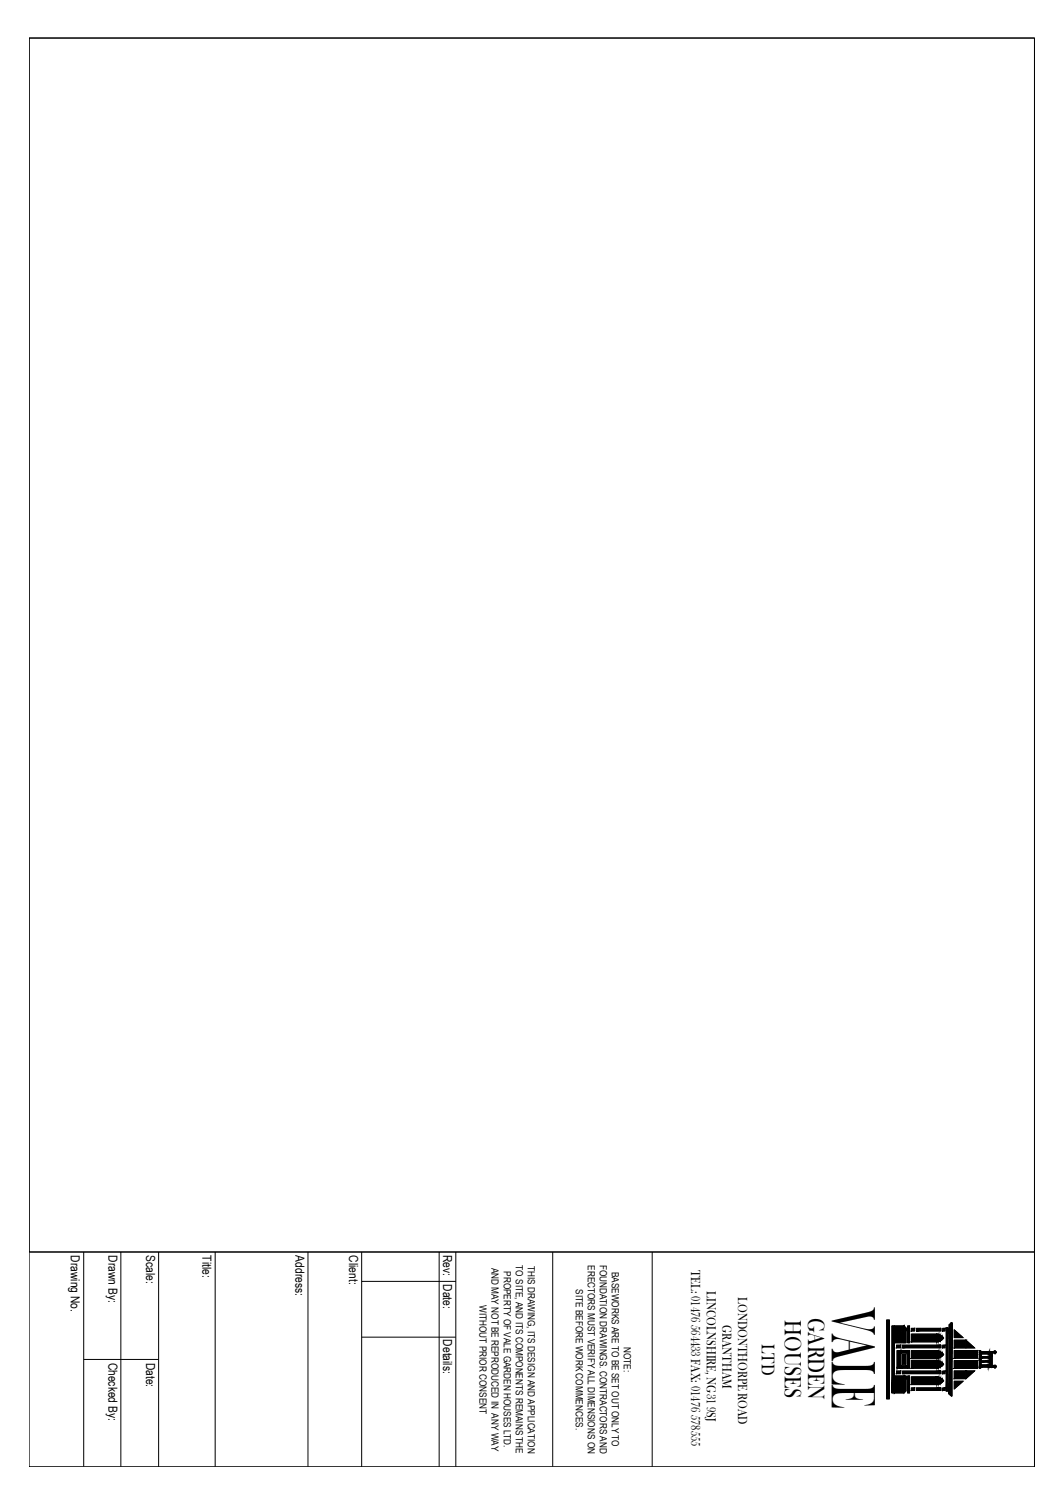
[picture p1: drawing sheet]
<svg xmlns="http://www.w3.org/2000/svg" width="297mm" height="420mm" viewBox="0 0 297 420" stroke-linecap="round" stroke-linejoin="round" font-family="sans-serif">
<!-- layer: 01 - Title Block -->
<g fill="none" stroke="#000" stroke-width=".28">
<path d="M8.1 10.6h280.7v339.2h-280.7zM8.1 10.6h280.7v399.1h-280.7zM8.1 349.8h280.7M23.4 349.8v59.9M33.7 349.8v59.9M44.3 349.8v59.9M60.1 349.8v59.9M86 349.8v59.9M101 349.8v59.9M101 358h26.3M122.6 349.8v59.9M127.3 349.8v59.9"/>
<path d="M154.3 349.8v59.9M182.1 349.8v59.9M23.4 379.8h20.9M101 373.5h26.3M247.5 368.8h.8v22h-.8zM249 370.4h3.4l.5 .6v4.1h-3.2v9.3h3.2v4.2l-.5 .5h-3.4zM250.3 375.8h1.1v.7h-1.1zM250.4 377.3h3.5v4.9h-3.5zM251.5 378h1.8v3.6h-1.8zM251.9 375.8h10.8v.7h-10.8zM251.9 378.4h1v2.7h-1zM253.4 370.4h.5v4.7h-.5z"/>
<path d="M254.4 371.1h.9v.7h-.9zM254.4 377.3h7.2l1.2 .5 .7 .6-.7 .6-1.2 .5h-7.2zM255.8 371.1h6.9v.7h-6.9zM263.2 375.8h.6v.7h-.6zM263.2 371.1h.6v.7h-.6zM263.5 373.8l-.7-.6-1.2-.5h-7.2v2.2h7.2l.9-.3 1-.8M264.2 370.9h.4v17.7h-.4zM265.3 369.8v.2h-.3v19.5h.3v.2M265.6 369.5l-.3 .3M265.6 369.5h.2v20.5h-.2M266.4 377.3h6.5v2.1h-6.5zM266.4 374.4h3.3l2.4 2.2h-5.7z"/>
<path d="M266.4 371.5l2.5 2.2h-2.5zM273.4 377.3h.4v.3h3.5v.4h-.3v3.6h.3v.3h-3.5v.3h-.4zM273.4 377.6v.4M275.9 378.2l.7 .4-.7 .4h-2.1v-.8h2.1M250.3 383h1.1v.8h-1.1zM251.9 383h10.8v.8h-10.8zM253.4 384.4h.5v4.7h-.5zM254.4 387.7h.9v.8h-.9zM255.8 387.7h6.9v.8h-6.9zM263.2 383h.6v.8h-.6zM263.2 387.7h.6v.8h-.6zM263.5 385.7l-1-.8-.9-.3h-7.2v2.2h7.2l1.2-.5 .7-.6"/>
<path d="M263.5 381.1l-.7 .6-1.2 .5M263.5 381.1l-.7-.6-1.2-.5h-7.2v2.2h7.2M265.3 389.7l.3 .3M266.4 385.9h2.5l-2.5 2.1zM266.4 380.1h6.5v2.2h-6.5zM266.4 383h5.7l-2.4 2.1h-3.3zM273.4 381.6v.3M273.8 380.5h2.1l.7 .4-.7 .4h-2.1zM275.9 380.1l.7-.3-.7-.4h-2.1v.8h2.1"/>
<circle cx="277.8" cy="377.8" r=".28"/>
<circle cx="277.8" cy="381.7" r=".28"/>
</g>
<g fill="#000" stroke="#000" stroke-width=".28">
<path d="M263.1 373.4l.3 .4-.3 .4zM263.1 378l.3 .4-.3 .4zM266.4 371.5l2.5 2.2h-2.5zM269.7 374.4l2.4 2.2h-2.4zM277.5 377.7v.2zM278 377.7v.2zM263.1 385.3l.3 .4-.3 .4zM263.1 380.7l.3 .4-.3 .5zM266.4 385.9h2.5l-2.5 2.1zM269.7 383h2.4l-2.4 2.1zM277.5 381.7v.1zM278 381.7v.1z"/>
<path d="M250.3 376.5h1.1v-.7zM250.3 375.8h1.1l-1.1 .7z"/>
<path d="M252.4 370.4l-2.7 4.7h2.7zM249.7 370.4h2.7l-2.7 4.7z"/>
<path d="M252.9 371l-.5 4.1h.5zM252.4 370.4l.5 .6-.5 4.1z"/>
<path d="M251.5 378h1.8v-.7zM251.5 377.3h1.8l-1.8 .7z"/>
<path d="M253.9 370.4l-.5 4.7h.5zM253.4 370.4h.5l-.5 4.7z"/>
<path d="M254.4 371.8h.9v-.7zM254.4 371.1h.9l-.9 .7z"/>
<path d="M254.4 374.9h7.2v-2.2zM254.4 372.7h7.2l-7.2 2.2z"/>
<path d="M254.4 379.5h7.2v-2.2zM254.4 377.3h7.2l-7.2 2.2z"/>
<path d="M262.1 372.8l-.5 2.1 .5-.2zM261.6 372.7l.5 .1-.5 2.1z"/>
<path d="M262.1 377.4l-.5 2.1 .5-.2zM261.6 377.3l.5 .1-.5 2.1z"/>
<path d="M262.6 373.1l-.5 1.6 .5-.2zM262.1 372.8l.5 .3-.5 1.6z"/>
<path d="M262.6 377.7l-.5 1.6 .5-.2zM262.1 377.4l.5 .3-.5 1.6z"/>
<path d="M251.9 376.5h10.8v-.7zM251.9 375.8h10.8l-10.8 .7z"/>
<path d="M255.8 371.8h6.9v-.7zM255.8 371.1h6.9l-6.9 .7z"/>
<path d="M263.1 373.4l-.5 1.1 .5-.3zM262.6 373.1l.5 .3-.5 1.1z"/>
<path d="M263.1 378l-.5 1.1 .5-.3zM262.6 377.7l.5 .3-.5 1.1z"/>
<path d="M263.8 371.1l-.6 .7h.6zM263.2 371.1h.6l-.6 .7z"/>
<path d="M263.8 375.8l-.6 .7h.6zM263.2 375.8h.6l-.6 .7z"/>
<path d="M266.4 376.6h3.3v-2.2zM266.4 374.4h3.3l-3.3 2.2z"/>
<path d="M266.4 379.4h6.5v-2.1zM266.4 377.3h6.5l-6.5 2.1z"/>
<path d="M273.8 379.4h2.1v-.4zM273.8 379h2.1l-2.1 .4z"/>
<path d="M273.8 378.2h2.1v-.6zM273.8 377.6h2.1l-2.1 .6z"/>
<path d="M276.1 378.9l-.2 .5h.2zM275.9 379l.2-.1-.2 .5z"/>
<path d="M276.1 377.6l-.2 .6 .2 .1zM275.9 377.6h.2l-.2 .6z"/>
<path d="M276.3 378.8l-.2 .6 .2 .1zM276.1 378.9l.2-.1-.2 .6z"/>
<path d="M276.3 377.6l-.2 .7 .2 .1zM276.1 377.6h.2l-.2 .7z"/>
<path d="M276.4 378.8v.8zM276.3 378.8h.1l-.1 .7z"/>
<path d="M276.4 377.6v.9zM276.3 377.6v.8z"/>
<path d="M276.5 378.6v1.2zM276.5 378.6l-.1 1z"/>
<path d="M276.5 377.6v1zM276.4 377.6v.9z"/>
<path d="M277.3 377.6l-.3 .4h.3zM277 377.6h.3l-.3 .4z"/>
<path d="M277.5 377.6v.4zM277.5 377.6v.3z"/>
<path d="M277.5 377.7v.2zM277.5 377.7v.2z"/>
<path d="M277.5 377.6v.4zM277.5 377.6v.4z"/>
<path d="M277.6 377.5v.5zM277.6 377.5l-.1 .5z"/>
<path d="M277.7 377.5v.6zM277.6 377.5v.5z"/>
<path d="M277.7 377.5v.6zM277.7 377.5v.6z"/>
<path d="M277.7 377.5v.6zM277.7 377.5v.6z"/>
<path d="M277.8 377.5l-.1 .6zM277.7 377.5v.6z"/>
<path d="M277.9 377.5l-.1 .6zM277.8 377.5v.6z"/>
<path d="M277.9 377.5v.6zM277.9 377.5v.6z"/>
<path d="M278 377.6l-.1 .4zM277.9 377.5v.5z"/>
<path d="M278 377.7v.3zM278 377.6v.4z"/>
<path d="M278 377.6v.4zM278 377.6v.4z"/>
<path d="M278 377.7v.2zM278 377.7v.2z"/>
<path d="M248.3 368.8l-.8 22h.8zM247.5 368.8h.8l-.8 22z"/>
<path d="M249.7 370.4l-.7 18.7h.7zM249 370.4h.7l-.7 18.7z"/>
<path d="M250.3 383.8h1.1v-.8zM250.3 383h1.1l-1.1 .8z"/>
<path d="M251.5 377.3l-1.1 4.9h1.1zM250.4 377.3h1.1l-1.1 4.9z"/>
<path d="M252.4 384.4l-2.7 4.7h2.7zM249.7 384.4h2.7l-2.7 4.7z"/>
<path d="M252.9 378.4l-1 2.7h1zM251.9 378.4h1l-1 2.7z"/>
<path d="M252.9 384.4l-.5 4.7 .5-.5zM252.4 384.4h.5l-.5 4.7z"/>
<path d="M251.5 382.2h1.8v-.6zM251.5 381.6h1.8l-1.8 .6z"/>
<path d="M253.9 384.4l-.5 4.7h.5zM253.4 384.4h.5l-.5 4.7z"/>
<path d="M253.9 377.3l-.6 4.9h.6zM253.3 377.3h.6l-.6 4.9z"/>
<path d="M254.4 388.5h.9v-.8zM254.4 387.7h.9l-.9 .8z"/>
<path d="M254.4 386.8h7.2v-2.2zM254.4 384.6h7.2l-7.2 2.2z"/>
<path d="M254.4 382.2h7.2v-2.2zM254.4 380h7.2l-7.2 2.2z"/>
<path d="M262.1 384.8l-.5 2 .5-.1zM261.6 384.6l.5 .2-.5 2z"/>
<path d="M262.1 380.2l-.5 2 .5-.1zM261.6 380l.5 .2-.5 2z"/>
<path d="M262.6 385l-.5 1.7 .5-.2zM262.1 384.8l.5 .2-.5 1.7z"/>
<path d="M262.6 380.4l-.5 1.7 .5-.3zM262.1 380.2l.5 .2-.5 1.7z"/>
<path d="M255.8 388.5h6.9v-.8zM255.8 387.7h6.9l-6.9 .8z"/>
<path d="M251.9 383.8h10.8v-.8zM251.9 383h10.8l-10.8 .8z"/>
<path d="M263.1 385.3l-.5 1.2 .5-.4zM262.6 385l.5 .3-.5 1.2z"/>
<path d="M263.1 380.7l-.5 1.1 .5-.2zM262.6 380.4l.5 .3-.5 1.1z"/>
<path d="M263.8 387.7l-.6 .8h.6zM263.2 387.7h.6l-.6 .8z"/>
<path d="M263.8 383l-.6 .8h.6zM263.2 383h.6l-.6 .8z"/>
<path d="M264.6 370.9l-.4 17.7h.4zM264.2 370.9h.4l-.4 17.7z"/>
<path d="M265.3 370l-.3 19.5h.3zM265 370h.3l-.3 19.5z"/>
<path d="M265.3 369.8v19.9zM265.3 369.8v19.9z"/>
<path d="M265.3 369.8v19.9zM265.3 369.8v19.9z"/>
<path d="M265.4 369.8l-.1 19.9zM265.4 369.8l-.1 19.9z"/>
<path d="M265.4 369.8v20zM265.4 369.8v19.9z"/>
<path d="M265.5 369.7v20.1zM265.5 369.7l-.1 20.1z"/>
<path d="M265.5 369.7v20.2zM265.5 369.7v20.1z"/>
<path d="M265.5 369.7v20.1zM265.5 369.7v20.1z"/>
<path d="M265.6 369.5v20.5zM265.6 369.5v20.4z"/>
<path d="M265.6 369.6v20.3zM265.6 369.6l-.1 20.3z"/>
<path d="M265.8 369.5l-.2 20.5h.2zM265.6 369.5h.2l-.2 20.5z"/>
<path d="M266.4 385.1h3.3v-2.1zM266.4 383h3.3l-3.3 2.1z"/>
<path d="M266.4 382.3h6.5v-2.2zM266.4 380.1h6.5l-6.5 2.2z"/>
<path d="M273.8 377.3l-.4 4.9h.4zM273.4 377.3h.4l-.4 4.9z"/>
<path d="M273.8 377.6v4.3zM273.8 377.6v4.3z"/>
<path d="M273.8 381.9h2.1v-.6zM273.8 381.3h2.1l-2.1 .6z"/>
<path d="M273.8 380.5h2.1v-.3zM273.8 380.2h2.1l-2.1 .3z"/>
<path d="M276.1 380.1l-.2 .4 .2 .1zM275.9 380.2l.2-.1-.2 .4z"/>
<path d="M276.1 381.3l-.2 .6h.2zM275.9 381.3h.2l-.2 .6z"/>
<path d="M276.3 381.2l-.2 .7h.2zM276.1 381.3l.2-.1-.2 .7z"/>
<path d="M276.3 380l-.2 .6 .2 .1zM276.1 380.1l.2-.1-.2 .6z"/>
<path d="M276.4 381l-.1 .9zM276.4 381l-.1 .9z"/>
<path d="M276.4 379.9v.9zM276.3 380l.1-.1-.1 .8z"/>
<path d="M276.5 380.9l-.1 1zM276.5 380.9l-.1 1z"/>
<path d="M276.5 379.8v1.1zM276.5 379.8l-.1 1z"/>
<path d="M277 377.6l-.5 4.3h.5zM276.5 377.6h.5l-.5 4.3z"/>
<path d="M277.3 381.6l-.3 .3h.3zM277 381.6h.3l-.3 .3z"/>
<path d="M277.5 381.6v.3zM277.5 381.6v.3z"/>
<path d="M277.5 381.6v.3zM277.5 381.6v.2z"/>
<path d="M277.5 381.5v.5zM277.5 381.5v.4z"/>
<path d="M277.6 381.5v.5zM277.5 381.5v.5z"/>
<path d="M277.7 381.5l-.1 .5zM277.6 381.5v.5z"/>
<path d="M277.7 381.5v.5zM277.7 381.5v.5z"/>
<path d="M277.7 381.5v.6zM277.7 381.5v.5z"/>
<path d="M277.8 381.5l-.1 .6zM277.7 381.5v.6z"/>
<path d="M277.9 381.5l-.1 .5zM277.8 381.5v.5z"/>
<path d="M277.9 381.5v.5zM277.9 381.5v.5z"/>
<path d="M278 381.5l-.1 .5zM277.9 381.5v.5z"/>
<path d="M278 381.6v.3zM278 381.6v.3z"/>
<path d="M278 381.6v.4zM278 381.5v.5z"/>
<path d="M278 381.7v.2zM278 381.6v.3z"/>
</g>
<text font-size="18" x="232.2" y="365.3" transform="rotate(90 232.2 365.3)">VALE</text>
<g font-size="6.8">
<text x="219.1" y="368.8" transform="rotate(90 219.1 368.8)">HOUSES</text>
<text x="225.6" y="368.1" transform="rotate(90 225.6 368.1)">GARDEN</text>
</g>
<text font-size="5.3" x="212.6" y="375.5" transform="rotate(90 212.6 375.5)">LTD</text>
<g font-size="3.8">
<text x="192.9" y="354.8" transform="rotate(90 192.9 354.8)">TEL: 01476 564433 FAX: 01476 578555</text>
<text x="197.3" y="360.7" transform="rotate(90 197.3 360.7)">LINCOLNSHIRE, NG31 9SJ</text>
<text x="206.1" y="362.5" transform="rotate(90 206.1 362.5)">LONDONTHORPE ROAD</text>
<text x="201.7" y="370.1" transform="rotate(90 201.7 370.1)">GRANTHAM</text>
</g>
<g font-size="3.5">
<text x="19.8" y="350.7" transform="rotate(90 19.8 350.7)">Drawing No.</text>
<text x="30.3" y="350.7" transform="rotate(90 30.3 350.7)">Drawn By:</text>
<text x="40.8" y="350.7" transform="rotate(90 40.8 350.7)">Scale:</text>
<text x="56.6" y="350.7" transform="rotate(90 56.6 350.7)">Title:</text>
<text x="82.5" y="350.7" transform="rotate(90 82.5 350.7)">Address:</text>
<text x="97.5" y="350.7" transform="rotate(90 97.5 350.7)">Client:</text>
<text x="123.7" y="350.5" transform="rotate(90 123.7 350.5)">Rev:</text>
<text x="123.7" y="358.8" transform="rotate(90 123.7 358.8)">Date:</text>
<text x="123.7" y="374.2" transform="rotate(90 123.7 374.2)">Details:</text>
<text x="30.3" y="380.7" transform="rotate(90 30.3 380.7)">Checked By:</text>
<text x="40.8" y="380.7" transform="rotate(90 40.8 380.7)">Date:</text>
</g>
<g font-size="2.8">
<text x="144" y="353.5" transform="rotate(90 144 353.5)">TO SITE, AND ITS COMPONENTS REMAINS THE</text>
<text x="147.4" y="353.6" transform="rotate(90 147.4 353.6)">THIS DRAWING, ITS DESIGN AND APPLICATION</text>
<text x="164.1" y="353.4" transform="rotate(90 164.1 353.4)">ERECTORS MUST VERIFY ALL DIMENSIONS ON</text>
<text x="167.5" y="353.3" transform="rotate(90 167.5 353.3)">FOUNDATION DRAWINGS. CONTRACTORS AND</text>
<text x="137.2" y="354.1" transform="rotate(90 137.2 354.1)">AND MAY NOT BE REPRODUCED IN ANY WAY</text>
<text x="140.6" y="355.1" transform="rotate(90 140.6 355.1)">PROPERTY OF VALE GARDEN HOUSES LTD.</text>
<text x="170.8" y="355.3" transform="rotate(90 170.8 355.3)">BASEWORKS ARE TO BE SET OUT ONLY TO</text>
<text x="133.9" y="364.6" transform="rotate(90 133.9 364.6)">WITHOUT PRIOR CONSENT</text>
<text x="160.7" y="360.1" transform="rotate(90 160.7 360.1)">SITE BEFORE WORK COMMENCES.</text>
<text x="174.2" y="376.3" transform="rotate(90 174.2 376.3)">NOTE:</text>
</g>
</svg>
